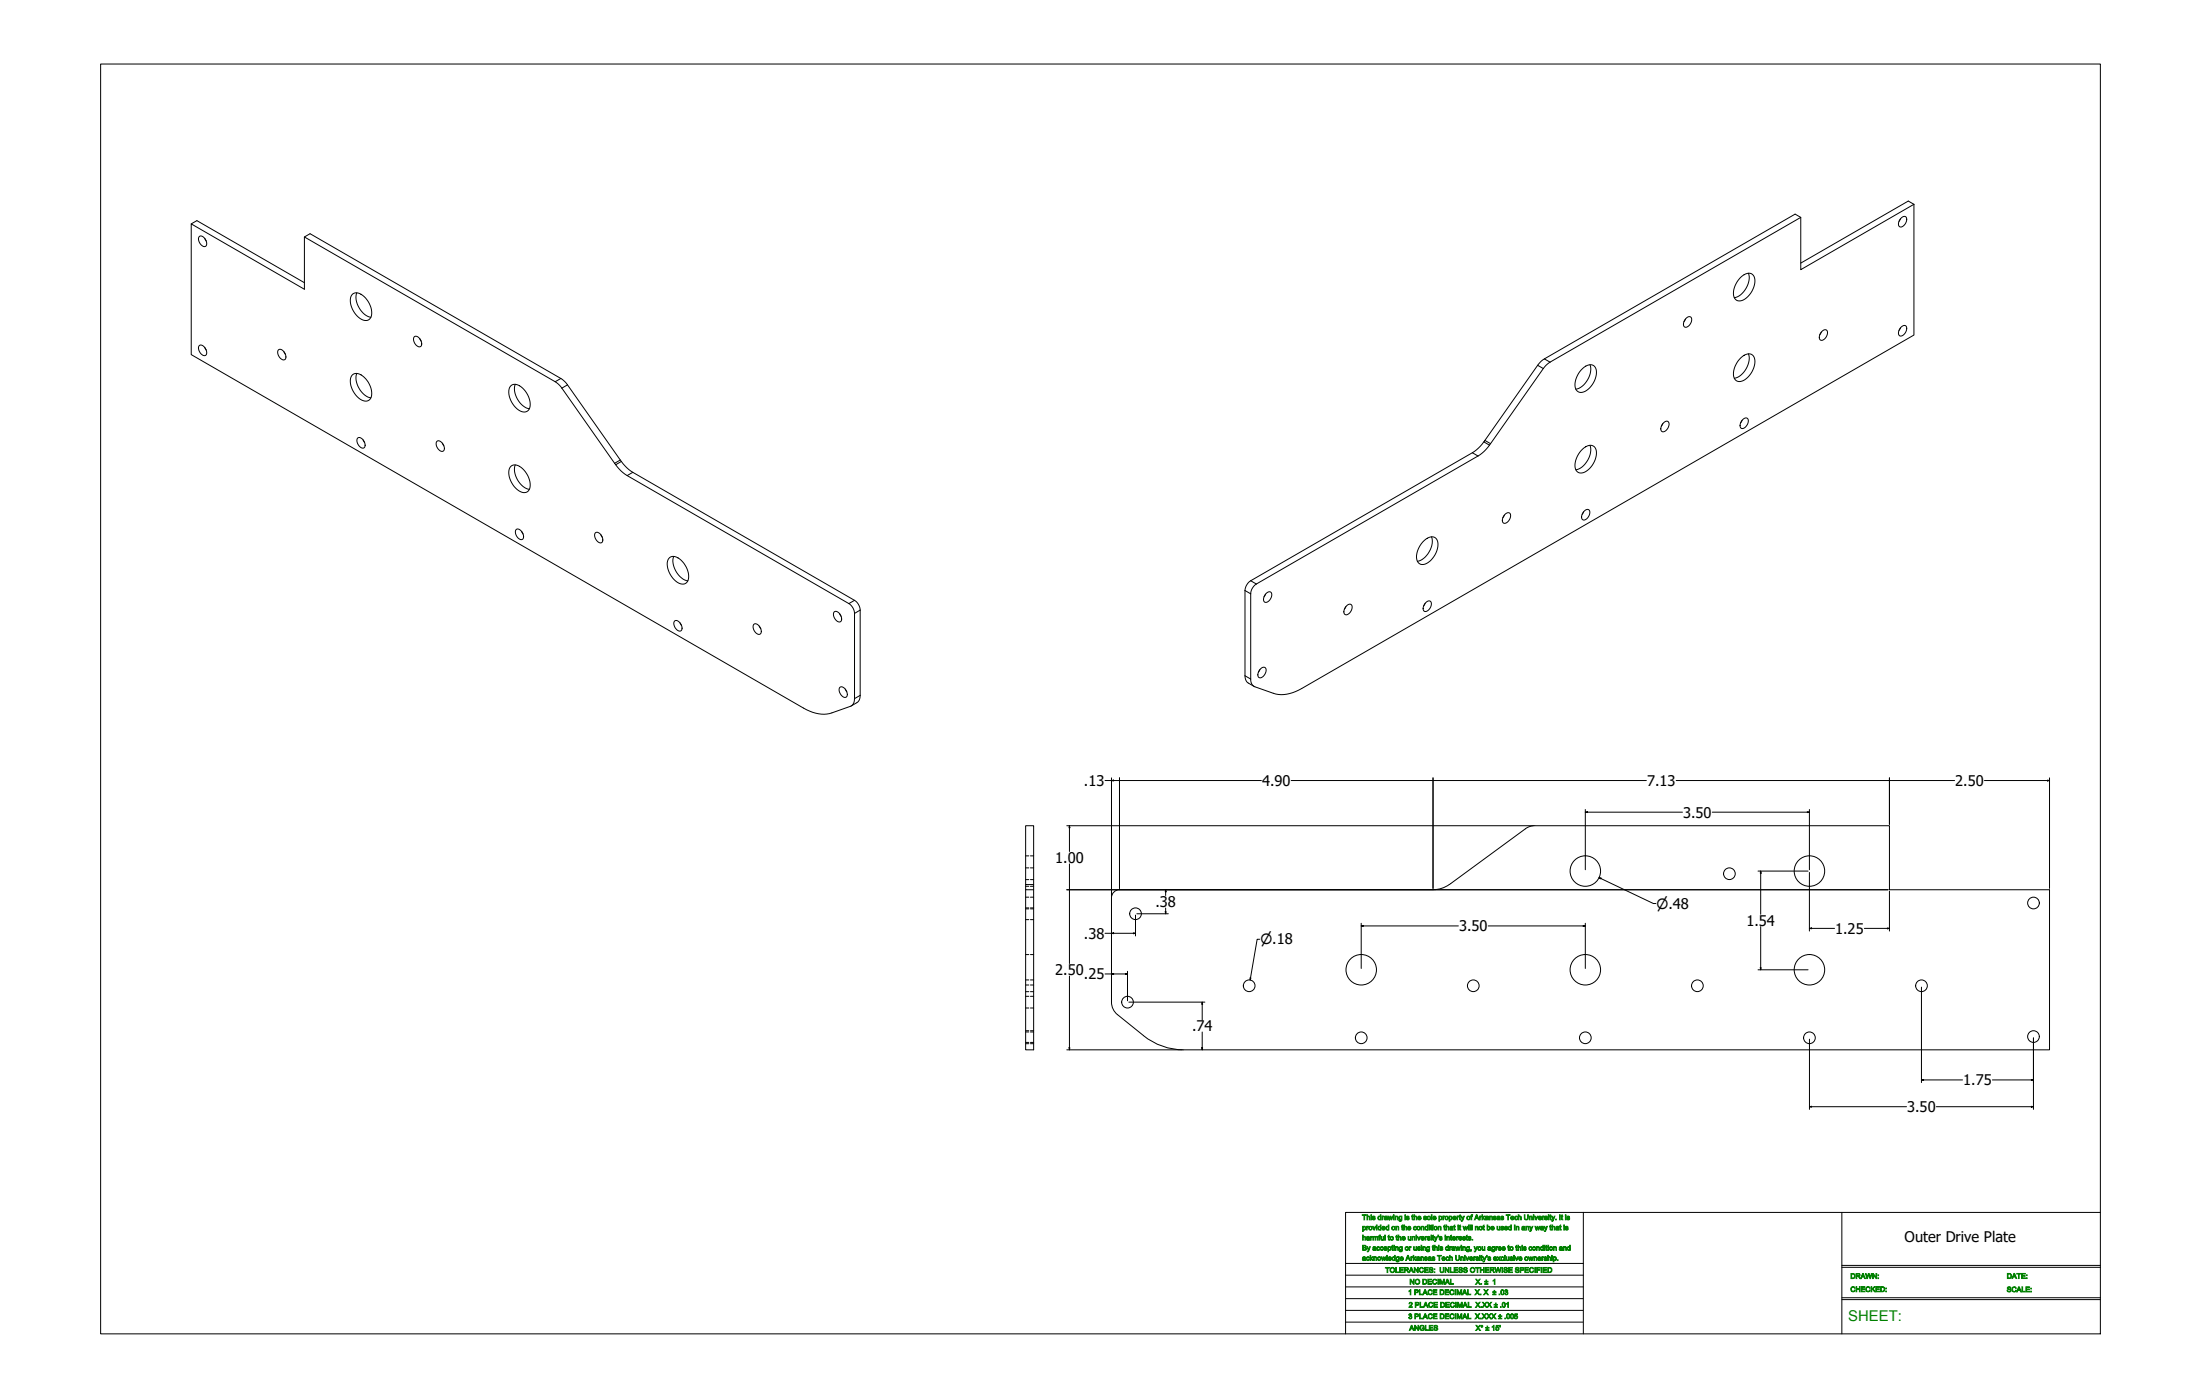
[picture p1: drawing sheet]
<svg xmlns="http://www.w3.org/2000/svg" width="2619mm" height="1664mm" viewBox="0 0 2619 1664" stroke-linecap="round" stroke-linejoin="round" font-family="sans-serif">
<!-- layer: Hidden (ANSI) -->
<g fill="none" stroke="#000" stroke-width="1.19">
<path d="M1221 1019h3M1226 1019h4M1221 1033h3M1226 1033h4M1221 1047h3M1221 1055h3M1226 1047h4M1226 1055h4M1221 1068h3M1226 1068h4M1221 1082h3M1221 1094h3"/>
<path d="M1221 1080h3M1226 1082h4M1226 1094h4M1226 1080h4M1221 1136h3M1226 1136h4M1221 1166h3M1221 1172h3M1226 1166h4M1226 1172h4M1221 1180h3M1221 1200h3"/>
<path d="M1221 1186h3M1226 1180h4M1226 1200h4M1226 1186h4M1221 1228h3M1221 1227h3M1226 1228h4M1226 1227h4M1221 1242h3M1221 1241h3M1226 1242h4M1226 1241h4"/>
</g>
<!-- layer: Visible (ANSI) -->
<g fill="none" stroke="#000" stroke-width="1.19">
<path d="M2143 259l-300 173-6 7-64 91M2263 259a3 3 0 0 1 5-1 3 3 0 0 1 1 4 7 7 0 0 1-9 7 9 9 0 0 1 3-10zM2278 243l-135 78v-62l-7-4-300 173-6 7-64 91 7 4M2278 243v156l-729 420a41 41 0 0 1-34 6l-23-8-3-5-1-105a15 15 0 0 1 7-12l264-152 7-6 7-7M2278 243l-7-4-128 74M228 266l6-3 128 73M2262 260l-2 3M237 281a8 8 0 0 1 9 10 4 4 0 0 1-3 3 4 4 0 0 1-4-3 8 8 0 0 1-2-10zM244 284l1 3M362 282l300 173 7 7 64 91 6-4M2072 330a10 10 0 0 1 15-2 23 23 0 0 1-9 26 9 9 0 0 1-14 1 24 24 0 0 1 8-25zM2081 325a25 25 0 0 1-17 29"/>
<path d="M420 350a13 13 0 0 1 17 7 20 20 0 0 1 3 23 10 10 0 0 1-15-4 22 22 0 0 1-6-25zM425 348a25 25 0 0 0 16 30M2006 380l-2 3M2006 379a4 4 0 0 1 6-2 4 4 0 0 1 1 5 7 7 0 0 1-8 7 8 8 0 0 1 1-10zM2168 395l-2 3M2168 395a4 4 0 0 1 5-2 4 4 0 0 1 2 5 7 7 0 0 1-9 7 8 8 0 0 1 2-10zM2262 390l-2 3M2263 389a3 3 0 0 1 5-2 3 3 0 0 1 1 5 8 8 0 0 1-8 8 7 7 0 0 1 2-11zM237 411a8 8 0 0 1 9 9 4 4 0 0 1-3 3 4 4 0 0 1-4-2 8 8 0 0 1-2-10zM244 413l1 4M331 416a7 7 0 0 1 9 9 3 3 0 0 1-2 3 3 3 0 0 1-4-1 9 9 0 0 1-3-11zM338 418l2 4"/>
<path d="M493 401a7 7 0 0 1 9 7 3 3 0 0 1-2 5 3 3 0 0 1-4-2 9 9 0 0 1-3-10zM499 403l2 3M1892 434a25 25 0 0 1-17 29M2072 426a10 10 0 0 1 15-2 23 23 0 0 1-9 26 9 9 0 0 1-14 1 24 24 0 0 1 8-25zM2081 421a25 25 0 0 1-17 29M419 447a10 10 0 0 1 14 2 24 24 0 0 1 8 25 8 8 0 0 1-12 1 26 26 0 0 1-11-27zM425 444a25 25 0 0 0 16 29M608 459a11 11 0 0 1 16 5 21 21 0 0 1 5 24 10 10 0 0 1-15-3 22 22 0 0 1-7-25zM613 457a25 25 0 0 0 17 29M1882 440a12 12 0 0 1 15-5 17 17 0 0 1-1 20 18 18 0 0 1-17 12 11 11 0 0 1-4-15l4-8zM2074 500a4 4 0 0 1 5-2 4 4 0 0 1 1 5 7 7 0 0 1-8 7 8 8 0 0 1 2-10zM1979 504l-2 3"/>
<path d="M1979 503a4 4 0 0 1 6-2 4 4 0 0 1 1 6 7 7 0 0 1-8 6 8 8 0 0 1 1-10zM2073 500l-2 3M426 521a7 7 0 0 1 8 7 3 3 0 0 1-1 5 3 3 0 0 1-5-1 9 9 0 0 1-2-11zM432 523l2 4M520 525a6 6 0 0 1 8 4 4 4 0 0 1 1 5 4 4 0 0 1-3 3 9 9 0 0 1-6-12zM526 527l2 3M1766 526l-7 7-7 6-264 152a15 15 0 0 0-6 12v103l2 6 8 5M1882 536a12 12 0 0 1 15-5 18 18 0 0 1-2 23 15 15 0 0 1-17 8 15 15 0 0 1-1-19zM1892 530a25 25 0 0 1-17 29M608 555a13 13 0 0 1 17 7 20 20 0 0 1 4 22 10 10 0 0 1-14-1 25 25 0 0 1-9-26zM613 553a25 25 0 0 0 17 29M739 549l-64-91-6-7-300-173-7 4v62l-134-78v156l728 421a41 41 0 0 0 34 5l23-8 4-5v-105a15 15 0 0 0-7-12l-264-152-7-5-6-8"/>
<path d="M739 549l7 8 7 5 264 152a15 15 0 0 1 7 12v104l-3 5-8 5M1790 613l-1 3M1791 612a4 4 0 0 1 5-2 4 4 0 0 1 1 6 7 7 0 0 1-8 6 8 8 0 0 1 2-10zM1885 609l-2 3M1885 608a4 4 0 0 1 5-2 4 4 0 0 1 2 6 7 7 0 0 1-9 6 8 8 0 0 1 2-10zM614 630a6 6 0 0 1 8 4 5 5 0 0 1-2 8 9 9 0 0 1-6-12zM621 632l1 4M708 634a7 7 0 0 1 9 7 3 3 0 0 1-1 5 3 3 0 0 1-5-2 9 9 0 0 1-3-10zM715 636l2 3M1704 639a25 25 0 0 1-17 29M1693 645a12 12 0 0 1 15-5 17 17 0 0 1 0 20 18 18 0 0 1-17 12 11 11 0 0 1-4-16l3-7zM797 664a13 13 0 0 1 17 6 20 20 0 0 1 3 23 10 10 0 0 1-15-3 22 22 0 0 1-6-25z"/>
<path d="M802 662a25 25 0 0 0 17 29M1506 707l-2 3M1507 706a4 4 0 0 1 5-2 4 4 0 0 1 1 6 7 7 0 0 1-8 6 8 8 0 0 1 2-10zM1696 718l-2 3M1697 717a4 4 0 0 1 5-2 4 4 0 0 1 1 6 7 7 0 0 1-8 6 8 8 0 0 1 2-10zM803 739a7 7 0 0 1 9 9 3 3 0 0 1-3 3 3 3 0 0 1-4-2 9 9 0 0 1-2-10zM993 728a7 7 0 0 1 9 7 3 3 0 0 1-2 5 3 3 0 0 1-5-1 9 9 0 0 1-2-11zM999 730l2 3M1602 722l-2 3M1602 721a4 4 0 0 1 5-2 4 4 0 0 1 2 6 7 7 0 0 1-9 6 8 8 0 0 1 2-10zM809 741l2 3M897 743a6 6 0 0 1 8 4 5 5 0 0 1-2 8 9 9 0 0 1-6-12z"/>
<path d="M904 745l1 3M1499 797l-1 3M1500 796a4 4 0 0 1 5-2 4 4 0 0 1 2 6 7 7 0 0 1-9 6 8 8 0 0 1 2-10zM999 818a7 7 0 0 1 9 7 3 3 0 0 1-1 5 3 3 0 0 1-5-2 9 9 0 0 1-3-10zM1006 820l2 3M1221 1053v6h9M1230 1053h-9v-70h9v266h-9v-190M1323 1193v-125a9 9 0 0 1 9-9h373a35 35 0 0 0 22-8l88-65 4-2 5-1h425v76h190v190h-1030a76 76 0 0 1-48-17l-33-26-4-7-1-6"/>
<circle cx="1887" cy="1037" r="18"/>
<circle cx="2058" cy="1040" r="7"/>
<circle cx="2153" cy="1037" r="18"/>
<circle cx="2420" cy="1075" r="7"/>
<circle cx="1351" cy="1087" r="7"/>
<circle cx="1620" cy="1154" r="18"/>
<circle cx="1887" cy="1154" r="18"/>
<circle cx="2153" cy="1154" r="18"/>
<circle cx="1487" cy="1173" r="7"/>
<circle cx="1753" cy="1173" r="7"/>
<circle cx="2020" cy="1173" r="7"/>
<circle cx="2287" cy="1173" r="7"/>
<circle cx="1342" cy="1193" r="7"/>
<circle cx="1620" cy="1235" r="7"/>
<circle cx="1887" cy="1235" r="7"/>
<circle cx="2153" cy="1235" r="7"/>
<circle cx="2420" cy="1234" r="7"/>
</g>
<!-- layer: Visible Narrow (ANSI) -->
<g fill="none" stroke="#000" stroke-width="1.19">
<path d="M1830 435l7 4M1838 427l7 4M667 450l-6 4M675 458l-6 4M1752 539l7 4M1767 524l7 4M738 547l-7 4M753 562l-7 4M1488 691l7 4M1017 714l-7 4M1482 703l6 4M1024 726l-7 4"/>
<path d="M1482 804l6 4M1024 828l-7 3"/>
</g>
<!-- layer: 0 -->
<g fill="none" stroke="#000" stroke-width="1.19">
<path d="M120 76h2380v1511h-2380zM1885 1443h-284v61h283M2192 1443v144M2500 1443h-616v144M1601 1504v83M1601 1518h283M2192 1508h308M2192 1506h308M1601 1531h283M1601 1559h283M1601 1545h283M2192 1547h308"/>
<path d="M2192 1544h308M1601 1573h283"/>
</g>
<!-- layer: Dimension (ANSI) -->
<g fill="none" stroke="#000" stroke-width="1.19">
<path d="M1315 929h17M1323 929l2-1v1zM1323 926v141M1332 926v131M1333 929h168M1537 929h168M1705 926v131M1706 929h253M1995 929h253M2249 926v55M2249 929h77M2362 929h77"/>
<path d="M2437 928l2 1h-2zM2439 926v131M1887 967l2-1v1zM1887 967h115M1887 963v72M2038 967h115M2151 966l2 1h-2zM2153 963v72M1270 983h555M1273 983v2h-1zM1273 983v30M1273 1028v30"/>
<path d="M2092 1037h60M2095 1037l1 2h-1zM2095 1037v51M2153 1038v70M1270 1059h977M1273 1059v88M1387 1059l1 2h-1zM1387 1059v7M1903 1044l2 1v1zM1903 1044l65 31h3M2249 1060v48M1351 1089v25"/>
<path d="M1353 1087h37M1387 1085h1l-1 2zM1387 1081v6M1620 1099v54M1887 1099v54M1315 1111h36M1323 1111l2-1v1zM1349 1110l2 1h-2zM1499 1118h-3l-8 48M1620 1102l2-1v1zM1620 1102h116M1771 1102h116"/>
<path d="M1884 1101l3 1h-3zM2095 1103v51M2153 1105l3-1v1zM2153 1105h30M2219 1105h30M2246 1104l3 1h-3zM1315 1159h27M1323 1159h2v1zM1339 1159h3l-3 1zM1342 1156v35M2092 1154h60M2095 1152h1l-1 2z"/>
<path d="M1273 1162v87M1488 1164h1l-1 2zM2287 1175v113M1343 1193h91M1431 1193v2h-1zM1431 1193v21M1431 1228v21M2153 1237v83M2420 1235v85M1270 1249h137M1272 1247h1v2zM1430 1247h1v2z"/>
<path d="M2287 1285h2v1zM2287 1285h49M2371 1285h49M2418 1285h2l-2 1zM2153 1317h3v1zM2153 1317h116M2304 1317h116M2418 1317h2l-2 1z"/>
</g>
<g fill="#000">
<path d="M1323 929l2-1v1zM2437 928l2 1h-2zM1887 967l2-1v1zM2151 966l2 1h-2zM1273 983v2h-1zM2095 1037l1 2h-1zM1903 1044l2 1v1zM1387 1059l1 2h-1zM1387 1085h1l-1 2zM1323 1111l2-1v1zM1349 1110l2 1h-2zM1620 1102l2-1v1z"/>
<path d="M1884 1101l3 1h-3zM2153 1105l3-1v1zM2246 1104l3 1h-3zM1323 1159h2v1zM1339 1159h3l-3 1zM2095 1152h1l-1 2zM1488 1164h1l-1 2zM1431 1193v2h-1zM1272 1247h1v2zM1430 1247h1v2zM2287 1285h2v1zM2418 1285h2l-2 1z"/>
<path d="M2153 1317h3v1zM2418 1317h2l-2 1z"/>
<circle cx="1332" cy="929" r=".6"/>
<circle cx="1705" cy="929" r=".6"/>
<circle cx="2249" cy="929" r=".6"/>
<circle cx="1273" cy="1059" r=".6"/>
</g>
<text font-size="17.7" fill="#008000" x="2199" y="1572">SHEET:</text>
<g font-size="17.5">
<text x="1290" y="935">.13</text>
<text x="1502" y="935">4.90</text>
<text x="1960" y="935">7.13</text>
<text x="2327" y="935">2.50</text>
<text x="2003" y="973">3.50</text>
<text x="1256" y="1027">1.00</text>
<text x="1375" y="1080">.38</text>
<text x="2078" y="1102">1.54</text>
<text x="1736" y="1108">3.50</text>
<text x="2184" y="1111">1.25</text>
<text x="1290" y="1117">.38</text>
<text x="1256" y="1160">2.50</text>
<text x="1290" y="1165">.25</text>
<text x="1419" y="1227">.74</text>
<text x="2336" y="1291">1.75</text>
<text x="2270" y="1323">3.50</text>
<text x="2267" y="1478">Outer Drive Plate</text>
</g>
<g font-size="16.6">
<text x="1971" y="1081">⌀.48</text>
<text x="1500" y="1124">⌀.18</text>
</g>
<g font-size="8.4" fill="#008000">
<text x="1621" y="1452">This drawing is the sole property of Arkansas Tech University. It is</text>
<text x="1621" y="1464">provided on the condition that it will not be used in any way that is</text>
<text x="1621" y="1476">harmful to the university's interests.</text>
<text x="1621" y="1488">By accepting or using this drawing, you agree to this condition and</text>
<text x="1621" y="1500">acknowledge Arkansas Tech University's exclusive ownership.</text>
<text x="1649" y="1514">TOLERANCES: UNLESS OTHERWISE SPECIFIED</text>
<text x="2202" y="1522">DRAWN:</text>
<text x="2388" y="1522">DATE:</text>
<text x="1677" y="1528">NO DECIMAL</text>
<text x="1756" y="1528">X. ± 1</text>
<text x="1676" y="1541">1 PLACE DECIMAL X. X ± .03</text>
<text x="2202" y="1537">CHECKED:</text>
<text x="2388" y="1537">SCALE:</text>
<text x="1677" y="1556">2 PLACE DECIMAL X.XX ± .01</text>
<text x="1676" y="1569">3 PLACE DECIMAL X.XXX ± .005</text>
<text x="1677" y="1583">ANGLES</text>
<text x="1756" y="1583">X° ± 15'</text>
</g>
</svg>
